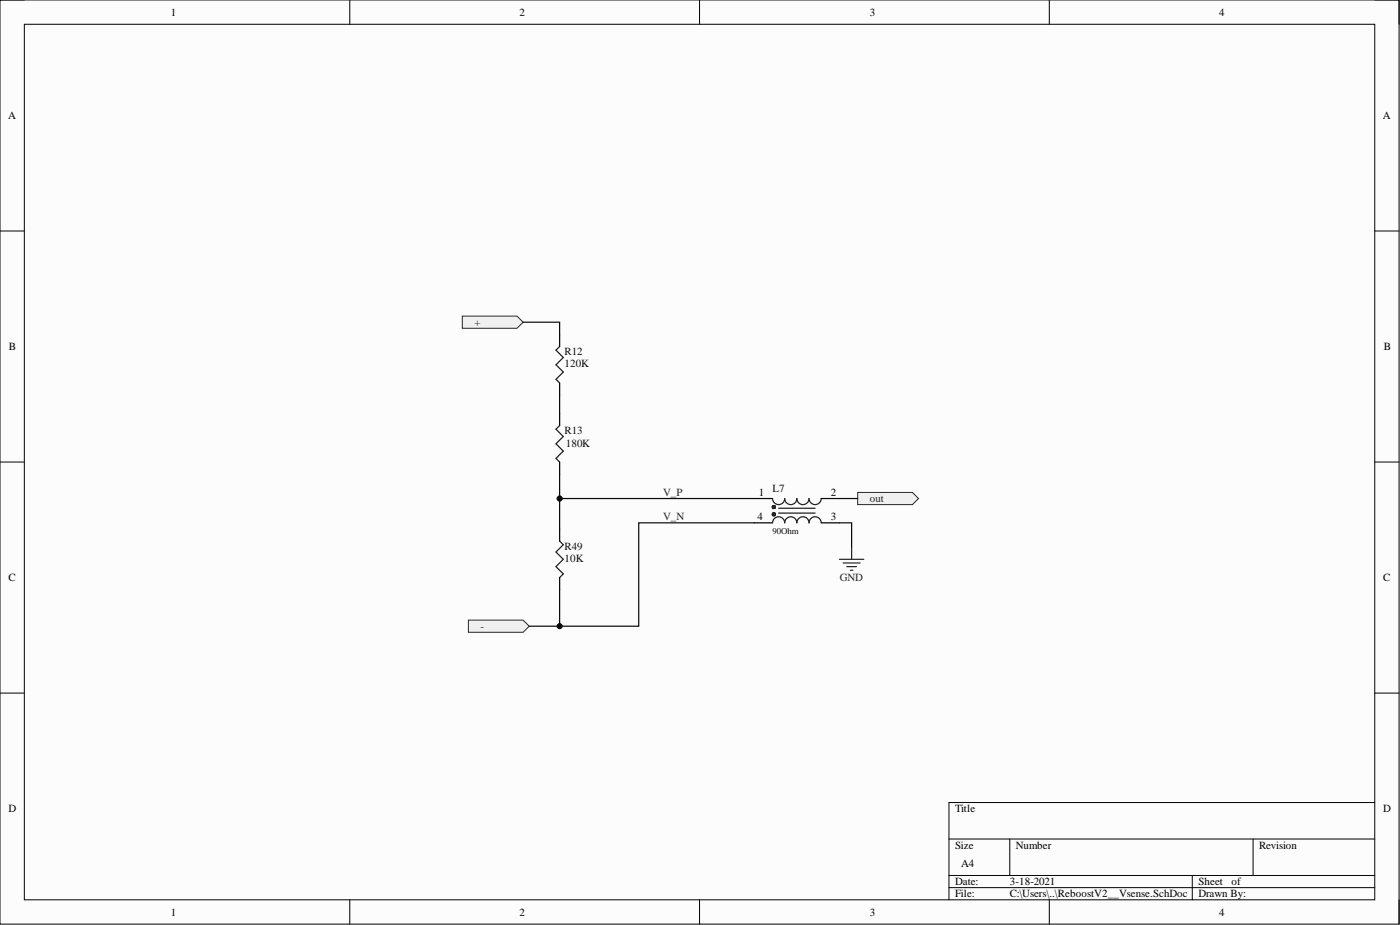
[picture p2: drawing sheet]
<svg xmlns="http://www.w3.org/2000/svg" width="292mm" height="193mm" viewBox="0 0 292 193" stroke-linecap="round" stroke-linejoin="round" font-family="sans-serif">
<path d="M0 0h291.9v192.8h-291.9z" fill-rule="evenodd" fill="#fcfcfc"/>
<path d="M0 0h291.9v192.8h-291.9z" fill="none" stroke="#000" stroke-width=".21"/>
<path d="M5.1 5.1h281.7v182.6h-281.7z" fill-rule="evenodd" fill="#fcfcfc"/>
<g fill="none" stroke="#000" stroke-width=".21">
<path d="M0 0h5.1M73 0v5.1M146 0v5.1M218.9 0v5.1M286.8 0h5.1v5.1M5.1 5.1h281.7v182.6h-281.7zM0 48.2h5.1M286.8 48.2h5.1M0 96.4h5.1M286.8 96.4h5.1M0 144.6h5.1M286.8 144.6h5.1"/>
<path d="M198 175h88.8M210.7 175v7.6M261.4 175v7.6M286.8 167.4h-88.8v20.3M73 187.7v5.1M146 187.7v5.1M198 182.6h88.8M198 185.2h88.8M218.9 187.7v5.1M248.8 182.6v5.1M291.9 187.7v5.1"/>
</g>
<path d="M96.5 65.9h11.4l1.2 1.3-1.2 1.3h-11.4z" fill-rule="evenodd" fill="#f0f0f0"/>
<path d="M96.5 65.9h11.4l1.2 1.3-1.2 1.3h-11.4z" fill="none" stroke="#262626" stroke-width=".21"/>
<path d="M116.8 112.9l.7 .7-1.5 1.6 1.5 1.5-1.5 1.5 1.5 1.5-.7 .8" fill="none" stroke="#1c1c1c" stroke-width=".25"/>
<path d="M116.8 110.3v2.6M116.8 120.5v2.5" fill="none" stroke="#000" stroke-width=".25"/>
<path d="M179 102.7h11.4l1.2 1.3-1.2 1.3h-11.4z" fill-rule="evenodd" fill="#f0f0f0"/>
<path d="M179 102.7h11.4l1.2 1.3-1.2 1.3h-11.4z" fill="none" stroke="#262626" stroke-width=".21"/>
<path d="M97.7 129.4h11.4l1.3 1.2-1.3 1.3h-11.4z" fill-rule="evenodd" fill="#f0f0f0"/>
<path d="M97.7 129.4h11.4l1.3 1.2-1.3 1.3h-11.4z" fill="none" stroke="#262626" stroke-width=".21"/>
<path d="M116.8 72.3l-.8 .8 1.5 1.5-1.5 1.5 1.5 1.5-1.5 1.5 .8 .8M116.8 88.8l-.8 .7 1.5 1.6-1.5 1.5 1.5 1.5-1.5 1.5 .8 .8M161.2 109.1a1.27 1.27 0 0 1 1.3-1.3 1.27 1.27 0 0 1 1.2 1.3 1.27 1.27 0 0 1 1.3-1.3 1.27 1.27 0 0 1 1.3 1.3 1.27 1.27 0 0 1 1.2-1.3 1.27 1.27 0 0 1 1.3 1.3 1.27 1.27 0 0 1 1.3-1.3 1.27 1.27 0 0 1 1.2 1.3M161.2 104a1.27 1.27 0 0 0 1.3 1.3 1.27 1.27 0 0 0 1.2-1.3 1.27 1.27 0 0 0 1.3 1.3 1.27 1.27 0 0 0 1.3-1.3 1.27 1.27 0 0 0 1.2 1.3 1.27 1.27 0 0 0 1.3-1.3 1.27 1.27 0 0 0 1.3 1.3 1.27 1.27 0 0 0 1.2-1.3M162.5 107h7.6M162.5 106h7.6" fill="none" stroke="#1c1c1c" stroke-width=".25"/>
<path d="M116.8 69.8v2.5M116.8 79.9v2.5M116.8 86.2v2.6M116.8 96.4v2.5M157.4 109.1h3.8M157.4 104h3.8M171.3 109.1h3.8M171.3 104h3.8" fill="none" stroke="#000" stroke-width=".25"/>
<path d="M161.4 107.3h.1M161.4 105.8h.1M161.5 107.3h.1M161.5 105.8h.1" fill="none" stroke="#1c1c1c" stroke-width=".76"/>
<path d="M175.1 116.7h5.1M175.9 117.4h3.6M176.7 118.2h2M177.4 119h.5M177.7 114.1v2.6" fill="none" stroke="#262626" stroke-width=".25"/>
<path d="M109.1 67.2h7.7v2.6M116.8 82.4v3.8M116.8 123v7.6h-6.4" fill="none" stroke="#0e0e0e" stroke-width=".25"/>
<circle cx="116.8" cy="130.6" r=".51" fill="#0e0e0e"/>
<circle cx="116.8" cy="130.6" r=".51" fill="none" stroke="#0e0e0e" stroke-width=".21"/>
<path d="M157.4 109.1h-24.1v21.5h-16.5" fill="none" stroke="#0e0e0e" stroke-width=".25"/>
<circle cx="116.8" cy="130.6" r=".51" fill="#0e0e0e"/>
<circle cx="116.8" cy="130.6" r=".51" fill="none" stroke="#0e0e0e" stroke-width=".21"/>
<path d="M116.8 104h40.6" fill="none" stroke="#0e0e0e" stroke-width=".25"/>
<circle cx="116.8" cy="104" r=".51" fill="#0e0e0e"/>
<circle cx="116.8" cy="104" r=".51" fill="none" stroke="#0e0e0e" stroke-width=".21"/>
<path d="M116.8 98.9v11.4M175.1 109.1h2.6v5M175.1 104h3.9" fill="none" stroke="#0e0e0e" stroke-width=".25"/>
<circle cx="116.8" cy="104" r=".51" fill="#0e0e0e"/>
<circle cx="116.8" cy="104" r=".51" fill="none" stroke="#0e0e0e" stroke-width=".21"/>
<g font-size="2.3">
<text x="35.6" y="3.3">1</text>
<text x="108.4" y="3.3">2</text>
<text x="181.5" y="3.3">3</text>
<text x="254.3" y="3.3">4</text>
<text x="1.7" y="24.9">A</text>
<text x="288.5" y="24.9">A</text>
<text x="1.9" y="73.1">B</text>
<text x="288.7" y="73.1">B</text>
<text x="158.3" y="103.5">1</text>
<text x="173.4" y="103.5">2</text>
<text x="158.1" y="108.6">4</text>
<text x="173.4" y="108.6">3</text>
<text x="1.8" y="121.3">C</text>
<text x="288.6" y="121.3">C</text>
<text x="1.8" y="169.4">D</text>
<text x="199.3" y="169.4">Title</text>
<text x="288.6" y="169.4">D</text>
<text x="199.3" y="177.1">Size</text>
<text x="212" y="177.1">Number</text>
<text x="262.7" y="177.1">Revision</text>
<text x="199.3" y="184.7">Date:</text>
<text x="200.5" y="180.9">A4</text>
<text x="210.7" y="184.7">3-18-2021</text>
<text x="250" y="184.7">Sheet</text>
<text x="257" y="184.7">of</text>
<text x="35.6" y="191">1</text>
<text x="108.4" y="191">2</text>
<text x="181.5" y="191">3</text>
<text x="199.3" y="187.2">File:</text>
<text x="210.7" y="187.2">C:\Users\..\ReboostV2__Vsense.SchDoc</text>
<text x="250" y="187.2">Drawn By:</text>
<text x="254.3" y="191">4</text>
</g>
<g font-size="2.3" fill="#262626">
<text x="99" y="68">+</text>
<text x="138.3" y="103.5">V_P</text>
<text x="181.5" y="104.8">out</text>
<text x="138.3" y="108.6">V_N</text>
<text x="175.2" y="121.3">GND</text>
<text x="100.3" y="131.4">-</text>
</g>
<g font-size="2.3" fill="#0e0e0e">
<text x="117.8" y="74.1">R12</text>
<text x="117.8" y="76.6">120K</text>
<text x="117.8" y="90.6">R13</text>
<text x="118" y="93.3">180K</text>
<text x="161.2" y="102.7">L7</text>
<text x="117.8" y="114.7">R49</text>
<text x="117.8" y="117.2">10K</text>
</g>
<text font-size="1.9" fill="#0e0e0e" x="161.2" y="111.4">90Ohm</text>
</svg>
